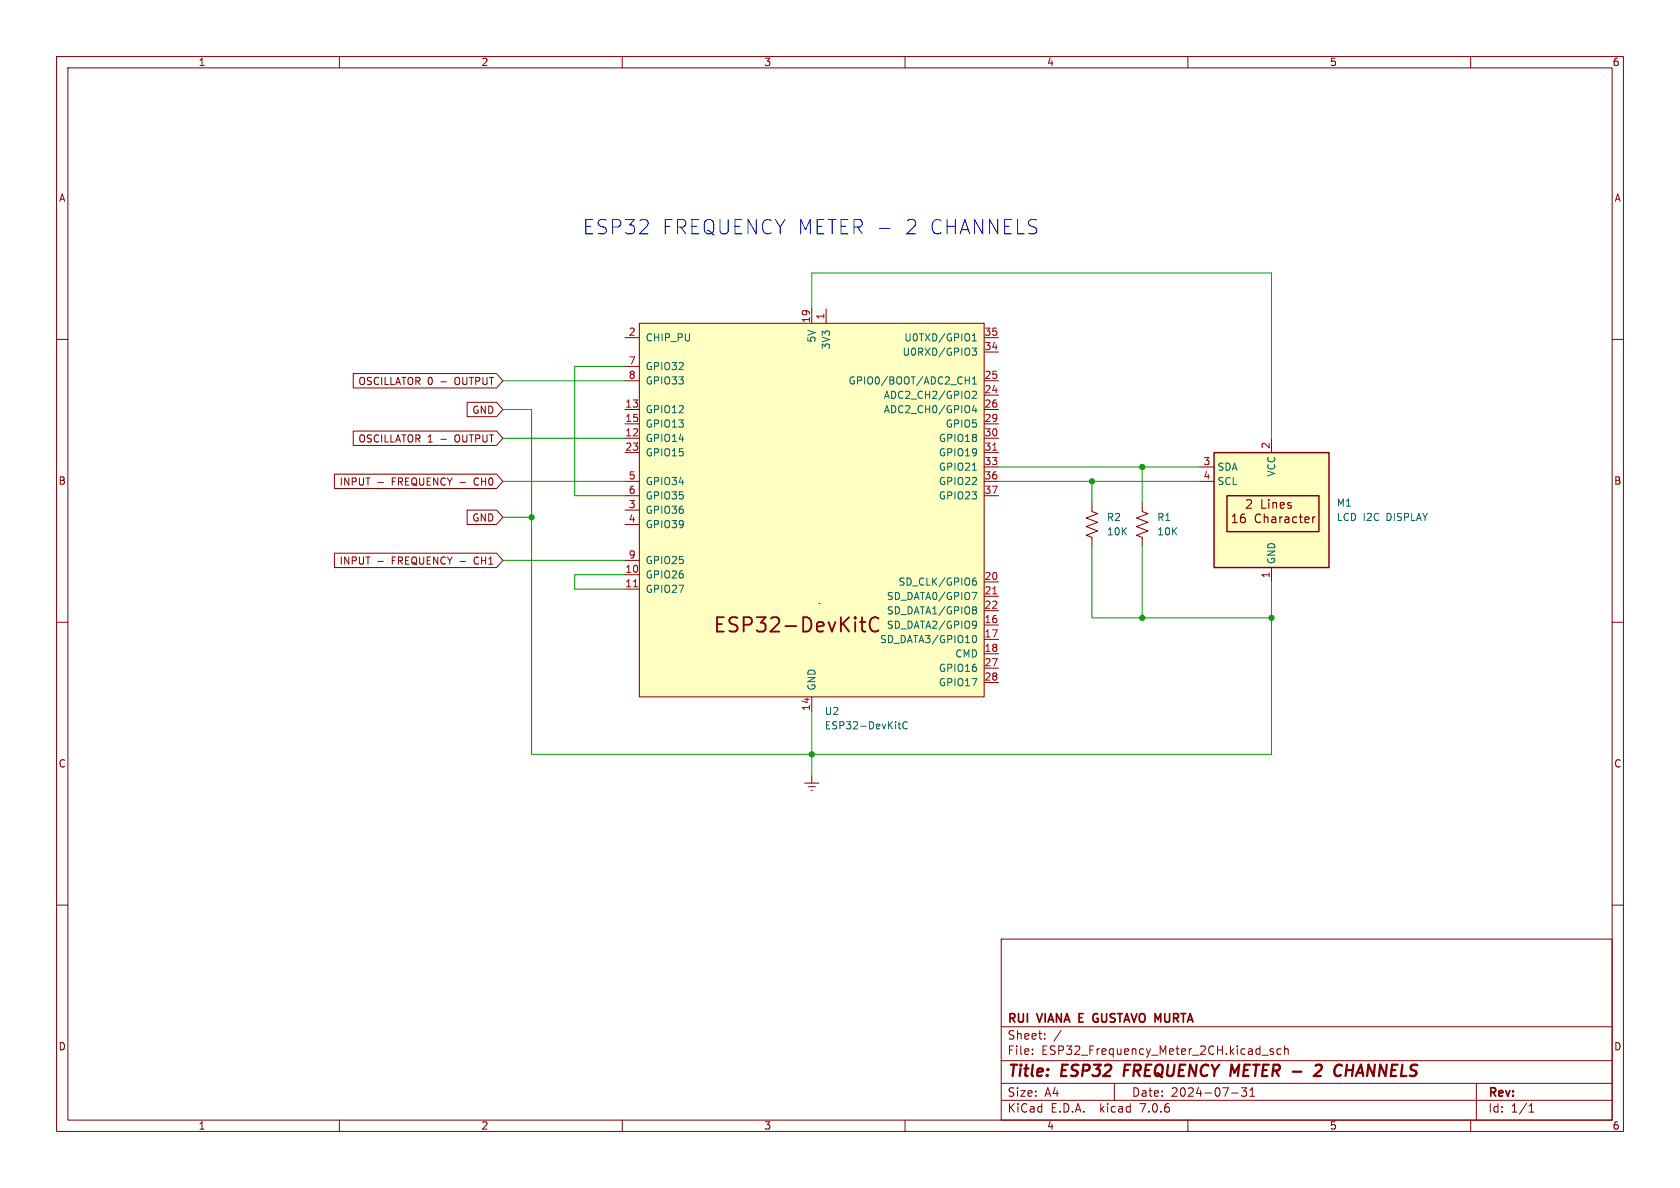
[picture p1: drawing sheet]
<svg xmlns="http://www.w3.org/2000/svg" width="297mm" height="210mm" viewBox="0 0 297 210" stroke-linecap="round" stroke-linejoin="round" font-family="sans-serif">
<g fill="none" stroke="#840000" stroke-width=".18">
<path d="M10 10h277v190h-277zM12 12h273v186h-273zM60 10v2M110 10v2M160 10v2M210 10v2M260 10v2M10 60h2M110.5 59.7h2.5M113 57.2h61v66h-61zM143.5 54.6v2.6M146 54.6v2.6"/>
<path d="M174 59.7h2.5M285 60h2M62.4 76.2h25.4l1.1 1.3-1.1 1.2h-25.4zM62.4 66h25.4l1.1 1.3-1.1 1.3h-25.4zM82.6 71.1h5.2l1.1 1.3-1.1 1.3h-5.2zM110.5 77.5h2.5M110.5 72.4h2.5M110.5 74.9h2.5M110.5 67.3h2.5M110.5 64.8h2.5M174 77.5h2.5M174 72.4h2.5"/>
<path d="M174 74.9h2.5M174 69.9h2.5M174 67.3h2.5M174 62.2h2.5M224.8 77.5v2.5M59.1 83.8h28.7l1.1 1.3-1.1 1.3h-28.7zM59.1 97.8h28.7l1.1 1.3-1.1 1.2h-28.7zM66.8 85.3h1M66.8 99.2h1M82.6 90.2h5.2l1.1 1.2-1.1 1.3h-5.2zM110.5 85.1h2.5M110.5 80h2.5"/>
<path d="M110.5 90.2h2.5M110.5 87.6h2.5M110.5 92.7h2.5M110.5 99.1h2.5M174 82.6h2.5M174 85.1h2.5M174 80h2.5M174 87.6h2.5M193 88.9v1.5l1.1 .4-2.1 .8 2.1 .7-2.1 .8 2.1 .8-2.1 .7 1 .4v1.5M201.9 88.9v1.5l1 .4-2 .8 2 .7-2 .8 2 .8-2 .7 1 .4v1.5M212.1 82.6h2.5M212.1 85.1h2.5"/>
<path d="M10 110h2M110.5 101.6h2.5M110.5 104.1h2.5M174 110.5h2.5M174 113h2.5M174 115.6h2.5M174 102.9h2.5M174 105.4h2.5M174 108h2.5M174 118.1h2.5M224.8 100.3v2.6M285 110h2"/>
<path d="M142.2 138.4h2.6M142.9 139.1h1.2M143.4 139.7h.2M143.5 123.2v2.5M143.5 137.2v1.2M174 120.7h2.5M10 160h2M285 160h2M177 166h108v32h-108zM60 198v2M110 198v2M160 198v2"/>
<path d="M177 194.5h108M177 191.5h108M177 187.5h108M177 181.5h108M182.5 186.3v.1M182.5 185.5v.1M184.7 183.6v.1M184.7 182.8v.1M187.6 182.1l-1.3 2M197 191.5v3M210 198v2M217.7 193.2h1.2"/>
<path d="M219.5 192.3h.9l-.5 .6 .4 .1v.7l-.2 .1h-.4l-.2-.1M221 193.8h.8M221 192.7l.4-.4v1.5M223.1 186.5h1.1M225.1 185.5l-.4-.1-.2 .2 .1 .2 .5 .2v.3h-.6M226.5 185.5l-.5-.1-.3 .3v.4l.2 .2h.6M227.1 185.5l.2-.1 .4 .1v.9M227.1 184.9v1.5M260 198v2M261 191.5v6.5M270.3 196.6h.9M270.3 195.5l.4-.4v1.5"/>
</g>
<path d="M198.9 188.2l-.3 2M232.9 188.2h.5a.45 .45 0 0 1 .3 .6l-.2 .3-1.2 1.1h1.2M238 189.2h1.1M239.3 188.2l-.3 2" fill="none" stroke="#840000" stroke-width=".4"/>
<path d="M193.9 179.2l-.6 .2M193.3 180.5a.54 .54 0 0 0 .8 .1M193.8 180h.3" fill="none" stroke="#840000" stroke-width=".3"/>
<g fill="#ffffc2" stroke="#ffffc2" stroke-width=".18">
<path d="M214.6 80h20.3v20.3h-20.3z"/>
<path d="M113 57.2h61v66h-61z"/>
</g>
<path d="M214.6 80h20.3v20.3h-20.3zM216.9 87.6h16.3v6.4h-16.3z" fill="none" stroke="#840000" stroke-width=".25"/>
<path d="M232.1 91.4v1M232.5 91.4h-.3l-.1 .3" fill="none" stroke="#840000" stroke-width=".19"/>
<path d="M152 110h1M152.4 109.1v2.2l.1 .2 .5 .1M155.3 109.4a.95 .95 0 0 0-1.1-.2 .95 .95 0 0 0-.5 1 1.08 1.08 0 0 0 .3 1.1 1.08 1.08 0 0 0 1.2 .2l.1-.1" fill="none" stroke="#840000" stroke-width=".32"/>
<path d="M175.5 79.6h.7M112 103.7h.7M175.5 105h.7" fill="none" stroke="#a90000" stroke-width=".18"/>
<g fill="none" stroke="#006464" stroke-width=".18">
<path d="M171.9 59.4l.4-.4v1.3M170.6 67.2h.8M171.4 66.6v1.3M171.8 61.5h.8l-.4 .5 .4 .1v.6l-.2 .1-.5-.1M171.9 69.3l.5-.1 .2 .3-.8 .9h.8M171.9 67.9h.7M171.9 67l.4-.4v1.3M171.9 60.3h.7M172.2 71.6l-.3 .9h.8M172.5 72.1v.9M171.9 83.1h.7M171.8 104.7h.9l-.6 1.3"/>
<path d="M172 102.7h.4l.2 .2-.1 .5h-.5M172 112.5l.2-.2a.68 .68 0 0 1 .4 .7 .68 .68 0 0 1-.4 .6l-.2-.1M172.1 109.8l.5 .1a.84 .84 0 0 1-.3 1.2M172.1 107.3h.3l.2 .2-.2 .3M172.1 107.8h.3M172.4 107.8l.2 .2v.3l-.1 .2h-.4M172.5 102.2h-.4l-.1 .3M172.6 110.3l-.1 .2-.4 .1M158.8 128h.4M158.9 127.6v1.1l.3 .1M160.4 127.7a.6 .6 0 0 0-.8 .4 .6 .6 0 0 0 .5 .7l.3-.1"/>
</g>
<path d="M155.5 40.4h1.9M144.8 106.7h.1" fill="none" stroke="#0000c2" stroke-width=".18"/>
<g fill="none" stroke="#009600" stroke-width=".18">
<path d="M143.5 54.6v-6.3h81.3v29.2M88.9 72.4h5.1v61h130.8v-30.5M88.9 67.3h21.6M88.9 77.5h21.6M110.5 64.8h-8.9v22.8h8.9M88.9 85.1h21.6M88.9 99.1h21.6M88.9 91.4h5.1M176.5 82.6h35.6M176.5 85.1h35.6M193 96.5v12.7h31.8M193 85.1v3.8"/>
<path d="M201.9 82.6v6.3M201.9 96.5v12.7M110.5 101.6h-8.9v2.5h8.9M143.5 125.7v11.5"/>
</g>
<g fill="#009600" stroke="#009600" stroke-width=".18">
<circle cx="143.5" cy="133.4" r=".46"/>
<circle cx="193" cy="85.1" r=".46"/>
<circle cx="201.9" cy="109.2" r=".46"/>
<circle cx="224.8" cy="109.2" r=".46"/>
<circle cx="201.9" cy="82.6" r=".46"/>
<circle cx="94" cy="91.4" r=".46"/>
</g>
<g font-size="3.5" fill="#0000c2">
<text x="102.9" y="41.7">ESP32</text>
<text x="116.8" y="41.7">FREQUENCY METER -</text>
<text x="159.6" y="41.7">2 CHANNELS</text>
</g>
<text font-size="3.5" fill="#840000" x="125.9" y="112.2">ESP32-DevKitC</text>
<g font-size="2.8" fill="#840000">
<text x="178" y="190.9">Title:</text>
<text x="187.7" y="190.9">ESP32</text>
<text x="199.5" y="190.9">FREQUENCY METER -</text>
<text x="235.7" y="190.9">2</text>
<text x="239.9" y="190.9">CHANNELS</text>
</g>
<g font-size="2.1" fill="#840000">
<text x="217.4" y="92.7">16</text>
<text x="220" y="90.2">2</text>
<text x="221.8" y="92.7">Character</text>
<text x="222.8" y="90.2">Lines</text>
<text x="178" y="184">Sheet:</text>
<text x="178" y="181.2">RUI</text>
<text x="183.5" y="181.2">VIANA E</text>
<text x="194.5" y="181.2">GUSTAVO MURTA</text>
<text x="178" y="186.7">File:</text>
<text x="184.1" y="186.7">ESP32_Frequency_Meter_2CH.kicad_sch</text>
<text x="178" y="196.9">KiCad</text>
<text x="178" y="194.1">Size:</text>
<text x="184.7" y="194.1">A4</text>
<text x="185.7" y="196.9">E.D.A.</text>
<text x="194.6" y="196.9">kicad</text>
<text x="200" y="194.1">Date:</text>
<text x="201.8" y="196.9">7.0.6</text>
<text x="207" y="194.1">2024-07-31</text>
<text x="263" y="194.3">Rev:</text>
<text x="263" y="196.9">Id:</text>
<text x="267.1" y="196.9">1/1</text>
</g>
<g font-size="1.8" fill="#840000">
<text x="35" y="11.9">1</text>
<text x="85" y="11.9">2</text>
<text x="135" y="11.9">3</text>
<text x="185" y="11.9">4</text>
<text x="235" y="11.9">5</text>
<text x="285" y="11.9">6</text>
<text x="10.3" y="35.9">A</text>
<text x="285.3" y="35.9">A</text>
<text x="63.3" y="68.3">OSCILLATOR 0</text>
<text x="77.9" y="68.3">-</text>
<text x="80.7" y="68.3">OUTPUT</text>
<text x="83.4" y="73.3">GND</text>
<text x="63.3" y="78.4">OSCILLATOR 1</text>
<text x="77.9" y="78.4">-</text>
<text x="80.7" y="78.4">OUTPUT</text>
<text x="10.3" y="85.9">B</text>
<text x="59.9" y="86">INPUT</text>
<text x="69.4" y="86">FREQUENCY -</text>
<text x="84.3" y="86">CH0</text>
<text x="285.3" y="85.9">B</text>
<text x="83.4" y="92.4">GND</text>
<text x="59.9" y="100">INPUT</text>
<text x="69.4" y="100">FREQUENCY -</text>
<text x="84.3" y="100">CH1</text>
<text x="10.3" y="135.9">C</text>
<text x="285.3" y="135.9">C</text>
<text x="10.3" y="185.9">D</text>
<text x="285.3" y="185.9">D</text>
<text x="35" y="199.9">1</text>
<text x="85" y="199.9">2</text>
<text x="135" y="199.9">3</text>
<text x="185" y="199.9">4</text>
<text x="235" y="199.9">5</text>
<text x="285" y="199.9">6</text>
</g>
<g font-size="1.8" fill="#a90000">
<text x="111.1" y="59.4">2</text>
<text x="143.3" y="57.2" transform="rotate(-90 143.3 57.2)">19</text>
<text x="145.8" y="56.6" transform="rotate(-90 145.8 56.6)">1</text>
<text x="173.9" y="59.4">35</text>
<text x="111.1" y="64.5">7</text>
<text x="173.9" y="62">34</text>
<text x="111.1" y="67.1">8</text>
<text x="173.9" y="69.6">24</text>
<text x="173.9" y="67.1">25</text>
<text x="110.4" y="77.2">12</text>
<text x="110.4" y="72.1">13</text>
<text x="110.4" y="74.7">15</text>
<text x="173.9" y="72.1">26</text>
<text x="173.9" y="74.7">29</text>
<text x="173.9" y="77.2">30</text>
<text x="110.4" y="79.8">23</text>
<text x="173.9" y="79.8">31</text>
<text x="173.9" y="82.3">33</text>
<text x="212.7" y="82.3">3</text>
<text x="224.5" y="79.4" transform="rotate(-90 224.5 79.4)">2</text>
<text x="111.1" y="89.9">3</text>
<text x="111.1" y="84.8">5</text>
<text x="111.1" y="87.4">6</text>
<text x="173.9" y="84.8">36</text>
<text x="173.9" y="87.4">37</text>
<text x="212.7" y="84.8">4</text>
<text x="111.1" y="92.5">4</text>
<text x="110.4" y="101.3">10</text>
<text x="111.1" y="98.8">9</text>
<text x="110.4" y="103.9">11</text>
<text x="173.9" y="102.6">20</text>
<text x="173.9" y="105.2">21</text>
<text x="173.9" y="107.7">22</text>
<text x="224.5" y="102.3" transform="rotate(-90 224.5 102.3)">1</text>
<text x="173.9" y="110.2">16</text>
<text x="173.9" y="112.8">17</text>
<text x="173.9" y="115.3">18</text>
<text x="173.9" y="117.9">27</text>
<text x="143.3" y="125.8" transform="rotate(-90 143.3 125.8)">14</text>
<text x="173.9" y="120.4">28</text>
</g>
<g font-size="1.8" fill="#006464">
<text x="114" y="60.6">CHIP_PU</text>
<text x="114" y="65.6">GPIO32</text>
<text x="144.4" y="60.7" transform="rotate(-90 144.4 60.7)">5V</text>
<text x="146.9" y="61.9" transform="rotate(-90 146.9 61.9)">3V3</text>
<text x="159.5" y="63.1">U0RXD/GPIO3</text>
<text x="159.8" y="60.6">U0TXD/GPIO1</text>
<text x="114" y="68.2">GPIO33</text>
<text x="149.9" y="68.2">GPIO0/BOOT/ADC2_CH1</text>
<text x="156.1" y="70.7">ADC2_CH2/GPIO2</text>
<text x="114" y="73.3">GPIO12</text>
<text x="114" y="75.8">GPIO13</text>
<text x="156.1" y="73.3">ADC2_CH0/GPIO4</text>
<text x="167.1" y="75.8">GPIO5</text>
<text x="114" y="78.3">GPIO14</text>
<text x="114" y="80.9">GPIO15</text>
<text x="165.9" y="78.3">GPIO18</text>
<text x="165.9" y="80.9">GPIO19</text>
<text x="165.9" y="83.4">GPIO21</text>
<text x="215.1" y="83.4">SDA</text>
<text x="114" y="86">GPIO34</text>
<text x="114" y="88.5">GPIO35</text>
<text x="165.9" y="86">GPIO22</text>
<text x="165.9" y="88.5">GPIO23</text>
<text x="215.1" y="86">SCL</text>
<text x="225.7" y="84.3" transform="rotate(-90 225.7 84.3)">VCC</text>
<text x="236.2" y="89.8">M1</text>
<text x="114" y="91">GPIO36</text>
<text x="114" y="93.6">GPIO39</text>
<text x="195.6" y="92.3">R2</text>
<text x="195.6" y="94.8">10K</text>
<text x="204.5" y="92.3">R1</text>
<text x="204.5" y="94.8">10K</text>
<text x="236.2" y="92.3">LCD I2C</text>
<text x="245.2" y="92.3">DISPLAY</text>
<text x="114" y="99.9">GPIO25</text>
<text x="225.7" y="99.8" transform="rotate(-90 225.7 99.8)">GND</text>
<text x="114" y="102.5">GPIO26</text>
<text x="114" y="105">GPIO27</text>
<text x="156.7" y="106.3">SD_DATA0/GPIO7</text>
<text x="158.7" y="103.7">SD_CLK/GPIO6</text>
<text x="155.5" y="113.9">SD_DATA3/GPIO10</text>
<text x="156.7" y="111.4">SD_DATA2/GPIO9</text>
<text x="156.7" y="108.8">SD_DATA1/GPIO8</text>
<text x="165.9" y="119">GPIO16</text>
<text x="168.8" y="116.4">CMD</text>
<text x="144.4" y="122.2" transform="rotate(-90 144.4 122.2)">GND</text>
<text x="165.9" y="121.5">GPIO17</text>
<text x="145.7" y="126.6">U2</text>
<text x="145.7" y="129.1">ESP32-DevKitC</text>
</g>
</svg>
